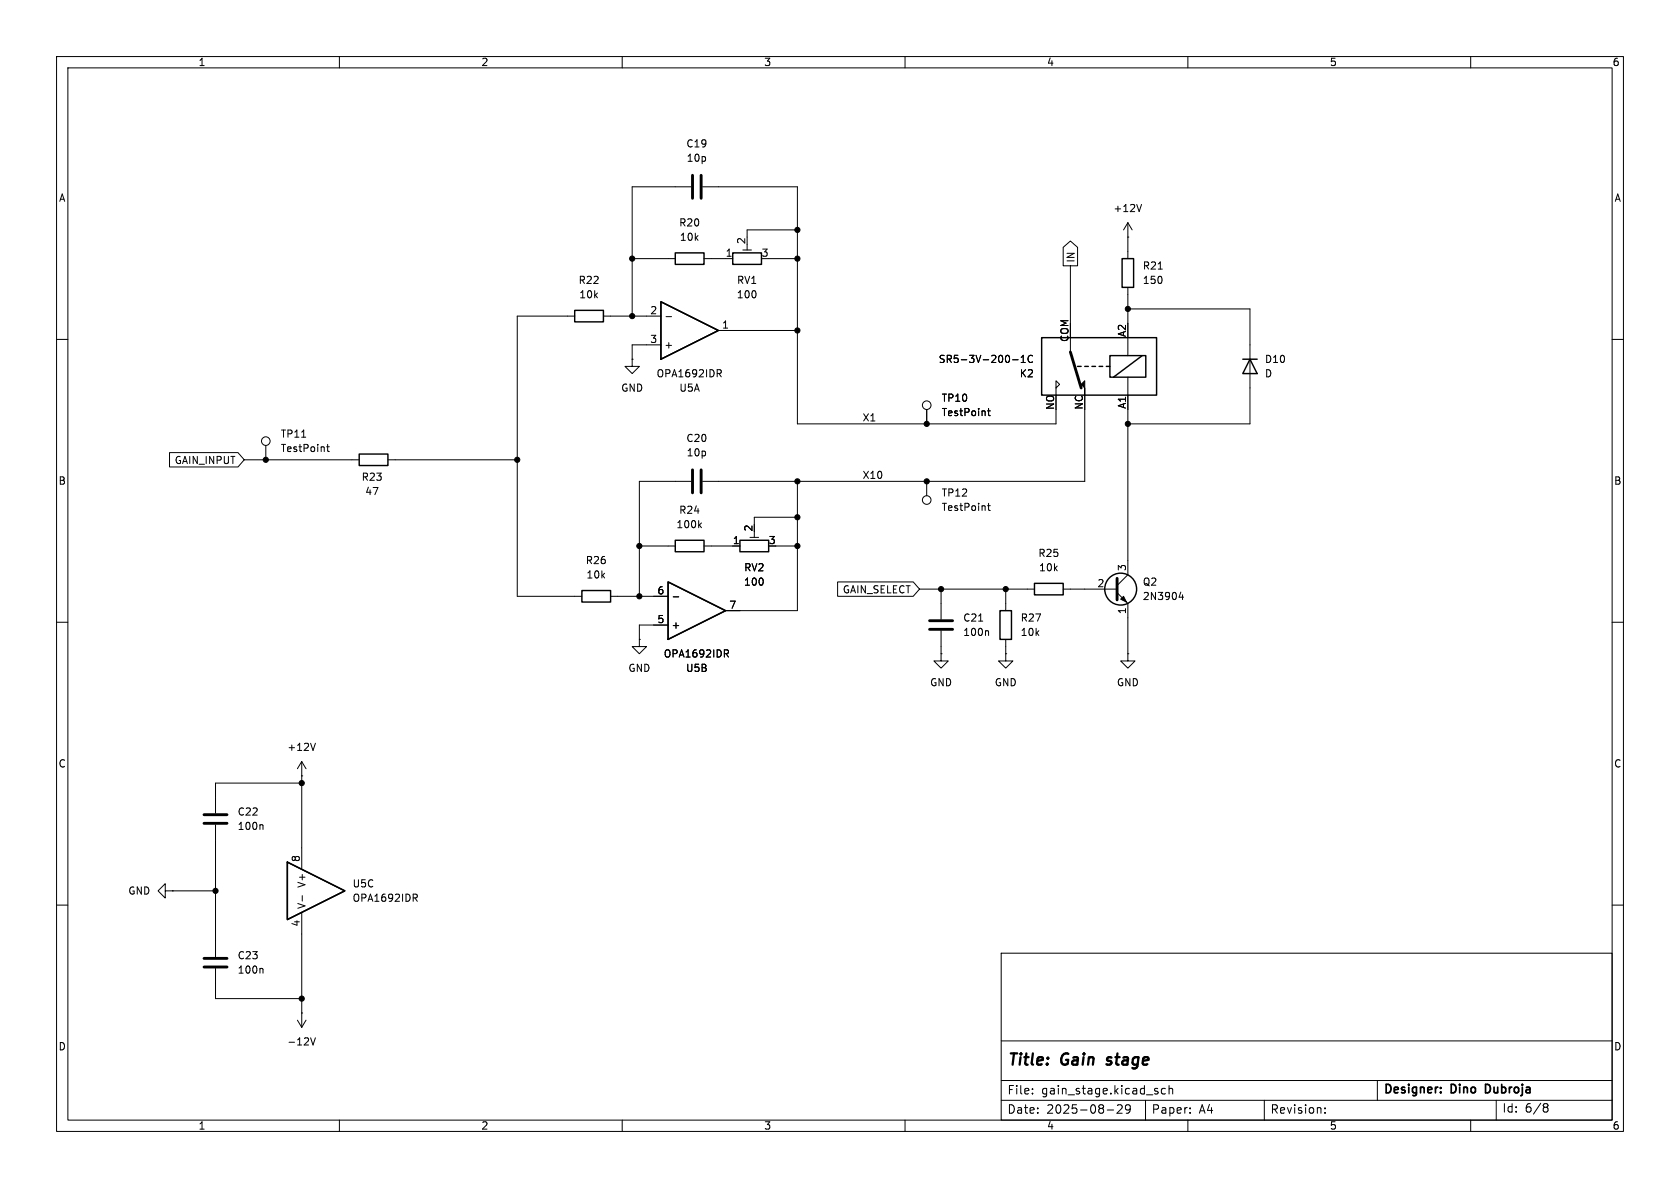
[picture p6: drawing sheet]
<svg xmlns="http://www.w3.org/2000/svg" width="297mm" height="210mm" viewBox="0 0 297 210" stroke-linecap="round" stroke-linejoin="round" font-family="sans-serif">
<g fill="none" stroke="#000" stroke-width=".18">
<path d="M10 10h277v190h-277zM12 12h273v186h-273zM60 10v2M110 10v2M160 10v2M210 10v2M260 10v2M122.2 33h-10.4v22.9M124.2 33h16.8v41.9h45.7v-2.5M199.4 39.4v6.3M199.4 39.4l-.8 1.2M199.4 39.4l.8 1.2"/>
<path d="M201.8 36.1l-.4 1.3M10 60h2M101.6 55.9h-10.2v49.5h11.5M106.7 55.9h10.1M111.8 45.7h7.6M117.8 56h.9M124.5 45.7h5M127 58.4h14M131.3 44.2h1.5M132.1 43.2v1M135.9 45.7h5.1M141 40.6h-8.9v1.3"/>
<path d="M188 43.7l1.2-1.1 1.3 1.1v3.3h-2.5zM189.2 47v10.2M189.2 59.7v2.5M199.4 41.9h.1M199.4 50.8v6.4M199.4 59.7v3.2M199.4 54.6h21.6v20.3h-21.6M204.8 47.6h.7M285 60h2M47 78.7v2.6M53.3 77.3h.8M57.7 79h.5"/>
<path d="M57.9 78.6v1l.3 .2M111.8 63.5v1.3h1.2l-1.2 1.2-1.3-1.2h1.3M111.8 63.5h.1M116.8 61h-5v2.5M126.8 65.3h.5l.2 .3-.1 .4h-.6M127.1 66l.4 .6M163.8 72.4v2.5M174.6 72.6h.5M174.8 72.2v1.1l.3 .2M179 63.6h1M180.5 64.1h.8M180.5 63.2l.4-.4v1.3"/>
<path d="M182.5 62.9a.6 .6 0 0 0-.8 .5 .6 .6 0 0 0 .6 .7l.2-.1M186.7 68.6l.6-.7-.6-.6v2.6M191.8 72.4v12.7h-67.6M199.4 66.7v34.9l-1.9 1.9M30 80h12.1l1.1 1.3-1.1 1.3h-12.1zM43.2 81.3h20.3M68.6 81.3h22.8M113 96.5h6.4M122.2 85.1h-9.2v20.3M123.6 92.8l.4 .5M124 92.4l-.5 .5M124.5 96.5h6.3"/>
<path d="M132.6 95h1.5M133.3 94v1M137.2 96.5h3.8M141 91.4h-7.7v1.3M141 85.1v22.9h-12.7M163.8 85.1v2.5M174.6 89.4h.5M174.8 89v1.1l.3 .1M10 110h2M107.9 105.4h10.2M113 113v1.3h1.3l-1.3 1.3-1.2-1.3h1.2M113 113h.1"/>
<path d="M118.1 110.5h-5.1v2.5M119 105.5h1M128.1 114.9h.4l.3 .2-.1 .4h-.6M128.4 115.5l.4 .6M148.1 102.9h13.3l1.2 1.2-1.2 1.3h-13.3zM162.6 104.1h20.3M166.4 115.6v1.2h1.2l-1.2 1.3-1.3-1.3h1.3M166.4 115.6h.1M166.4 104.1v5.4M166.4 111.5v4.1M173 109.8h.7M174.6 111.5l.2 .2v.6"/>
<path d="M177.8 115.6v1.2h1.3l-1.3 1.3-1.3-1.3h1.3M177.8 115.6h.1M177.8 104.1v3.9M177.8 113v2.6M188 104.1h9.5M197.5 104.8l1.9 1.9v8.9M199.4 115.6v1.2h1.3l-1.3 1.3-1.3-1.3h1.3M199.4 115.6h.1M208.8 104.7l-.3 .9h.7M209.1 105.1v.9M285 110h2M53.3 137.2h.1"/>
<path d="M53.3 134.6v19.1M53.3 134.6l-.7 1.3M53.3 134.6l.8 1.3M53.3 138.4h-15.2v5.4M55.8 131.4l-.5 1.3M10 160h2M29.2 157.5v-1.3l-1.3 1.3 1.3 1.3v-1.3h1.3M30.5 157.5h.1M30.5 157.5h7.6M38.1 145.8v23.4M46.3 145.8l.2 .2v.6M53.4 158.3v1"/>
<path d="M73 158.1h.5l.3 .2-.1 .4h-.7M73.3 158.7l.5 .6M285 160h2M38.1 171.2v5.3h15.2M46.3 171.2l.2 .2v.6M53.3 179.1h.1M53.3 161.3v20.3M177 168.5h108v29.5h-108zM52.6 180.3l.7 1.3M54.1 180.3l-.8 1.3M54.9 183.5l.4 1.2 .5-1.2M60 198v2"/>
<path d="M110 198v2M160 198v2M177 191h108M177 184h108M177 194.5h108M182.5 193.3v.1M182.5 192.5v.1M195.7 196.2h1.2M197.5 195.4l.6-.1 .2 .1 .1 .3-.9 1.1h.9M199.8 195.9l-.3 .3h-.3l-.2-.3 .1-.5 .4-.1 .2 .1a.99 .99 0 0 1-.3 1.4h-.3M202.5 194.5v3.5M206 192.5l-.4-.1-.3 .3v.4l.2 .2h.5"/>
<path d="M206.7 192.5l.2-.1 .3 .1 .1 .9M206.7 191.9v1.5M210 198v2M210.4 196.7v.1M210.4 195.9v.1M223.5 194.5v3.5M234.2 196.7v.1M234.2 195.9v.1M243.5 191v3.5M260 198v2M264.5 194.5v3.5M273.1 195.1h.3l.3 .3-.3 .3"/>
<path d="M273.1 195.7h.3M273.4 195.7l.3 .3v.3l-.3 .3h-.3"/>
<circle cx="47" cy="78" r=".76"/>
<circle cx="163.8" cy="71.6" r=".76"/>
<circle cx="163.8" cy="88.4" r=".76"/>
</g>
<path d="M195.6 188.1l.2 .1M195.8 187l-.1 .3 .1 .1" fill="none" stroke="#000" stroke-width=".4"/>
<path d="M254.7 193v.2M254.7 192.3v.1M263 191.7h-.4v1.5h.4" fill="none" stroke="#000" stroke-width=".3"/>
<g fill="none" stroke="#000" stroke-width=".25">
<path d="M101.6 54.9h5.1v2h-5.1zM116.8 53.3l10.2 5.1-10.2 5.1zM119.4 44.7h5.1v2h-5.1zM129.5 44.7h5.1v2h-5.1zM184.1 59.7h20.4v10.2h-20.4zM198.4 45.7h2v5.1h-2zM190.5 64.8h.6M191.8 64.8h.6M193 64.8h.7M194.3 64.8h.6M195.6 64.8h.6M196.2 62.9h6.4v3.8h-6.4z"/>
<path d="M201.9 62.9l-5.1 3.8M219.7 63.5h2.5M221 63.5l1.2 2.5h-2.5zM63.5 80.3h5.1v2h-5.1zM119.4 95.5h5.1v2h-5.1zM130.8 95.5h5.1v2h-5.1zM102.9 104.4h5v2h-5zM118.1 102.9l10.2 5.1-10.2 5zM176.8 108h2v5h-2zM182.9 103.1h5.1v2.1h-5.1zM50.8 152.4l10.2 5.1-10.2 5.1z"/>
<circle cx="198.1" cy="104.1" r="2.82"/>
</g>
<path d="M122.4 31v4.1M124 31v4.1M189.2 62.2l1.9 6.4M122.4 83.1v4M124 83.1v4M164.3 111.3h4.1M164.3 109.7h4.1M197.5 102.2v3.8M36.1 145.5h4M36.1 144h4M36.1 170.9h4M36.1 169.4h4" fill="none" stroke="#000" stroke-width=".51"/>
<g fill="#000" stroke="#000" stroke-width=".18">
<path d="M191.1 67.9l.7-.6v2.6v-1.3zM198.1 105.9l.5-.5 .5 1z"/>
<circle cx="111.8" cy="55.9" r=".46"/>
<circle cx="111.8" cy="45.7" r=".46"/>
<circle cx="141" cy="40.6" r=".46"/>
<circle cx="141" cy="45.7" r=".46"/>
<circle cx="141" cy="58.4" r=".46"/>
<circle cx="199.4" cy="54.6" r=".46"/>
<circle cx="163.8" cy="74.9" r=".46"/>
<circle cx="199.4" cy="74.9" r=".46"/>
<circle cx="47" cy="81.3" r=".46"/>
<circle cx="91.4" cy="81.3" r=".46"/>
<circle cx="113" cy="96.5" r=".46"/>
<circle cx="141" cy="85.1" r=".46"/>
<circle cx="141" cy="96.5" r=".46"/>
<circle cx="141" cy="91.4" r=".46"/>
<circle cx="163.8" cy="85.1" r=".46"/>
<circle cx="113" cy="105.4" r=".46"/>
<circle cx="166.4" cy="104.1" r=".46"/>
<circle cx="177.8" cy="104.1" r=".46"/>
<circle cx="53.3" cy="138.4" r=".46"/>
<circle cx="38.1" cy="157.5" r=".46"/>
<circle cx="53.3" cy="176.5" r=".46"/>
</g>
<g font-size="2.8">
<text x="178" y="188.9">Title:</text>
<text x="187.7" y="188.9">Gain</text>
<text x="196.6" y="188.9">stage</text>
</g>
<g font-size="2.1">
<text x="178" y="197.1">Date:</text>
<text x="178" y="193.7">File:</text>
<text x="184.1" y="193.7">gain_stage.kicad_sch</text>
<text x="185" y="197.1">2025-08-29</text>
<text x="203.5" y="197.1">Paper:</text>
<text x="211.9" y="197.1">A4</text>
<text x="224.5" y="197.1">Revision:</text>
<text x="244.5" y="193.7">Designer:</text>
<text x="256.6" y="193.7">Dino</text>
<text x="263.3" y="193.7">Dubroja</text>
<text x="265.5" y="196.9">Id:</text>
<text x="269.6" y="196.9">6/8</text>
</g>
<g font-size="1.8">
<text x="35" y="11.9">1</text>
<text x="85" y="11.9">2</text>
<text x="135" y="11.9">3</text>
<text x="185" y="11.9">4</text>
<text x="235" y="11.9">5</text>
<text x="285" y="11.9">6</text>
<text x="121.2" y="26.3">C19</text>
<text x="121.3" y="28.8">10p</text>
<text x="10.3" y="35.9">A</text>
<text x="285.3" y="35.9">A</text>
<text x="120" y="40.2">R20</text>
<text x="196.7" y="37.7">+12V</text>
<text x="120.1" y="42.8">10k</text>
<text x="128.2" y="45.5">1</text>
<text x="131.8" y="43.3" transform="rotate(-90 131.8 43.3)">2</text>
<text x="134.5" y="45.5">3</text>
<text x="190.2" y="46.5" transform="rotate(-90 190.2 46.5)">IN</text>
<text x="201.9" y="47.9">R21</text>
<text x="102.2" y="50.4">R22</text>
<text x="102.3" y="52.9">10k</text>
<text x="130.2" y="52.9">100</text>
<text x="130.2" y="50.4">RV1</text>
<text x="201.9" y="50.4">150</text>
<text x="114.9" y="55.6">2</text>
<text x="127.6" y="58.2">1</text>
<text x="199.1" y="59.7" transform="rotate(-90 199.1 59.7)">A2</text>
<text x="114.9" y="60.7">3</text>
<text x="117.3" y="61.8">+</text>
<text x="165.9" y="64.4">SR5-3V-200-1C</text>
<text x="189" y="60.5" transform="rotate(-90 189 60.5)">COM</text>
<text x="223.5" y="64.4">D10</text>
<text x="109.7" y="69.4">GND</text>
<text x="116" y="66.9">OPA1692IDR</text>
<text x="120" y="69.4">U5A</text>
<text x="166.4" y="71.2">TP10</text>
<text x="180.2" y="66.9">K2</text>
<text x="223.5" y="66.9">D</text>
<text x="49.5" y="77.6">TP11</text>
<text x="152.4" y="74.6">X1</text>
<text x="166.4" y="73.8">TestPoint</text>
<text x="186.4" y="72.6" transform="rotate(-90 186.4 72.6)">NO</text>
<text x="191.5" y="72.5" transform="rotate(-90 191.5 72.5)">NC</text>
<text x="199.1" y="72.4" transform="rotate(-90 199.1 72.4)">A1</text>
<text x="30.8" y="82.2">GAIN_INPUT</text>
<text x="49.5" y="80.1">TestPoint</text>
<text x="121.2" y="78.3">C20</text>
<text x="121.3" y="80.9">10p</text>
<text x="10.3" y="85.9">B</text>
<text x="63.8" y="85.2">R23</text>
<text x="64.5" y="87.7">47</text>
<text x="152.4" y="84.7">X10</text>
<text x="166.4" y="88">TP12</text>
<text x="285.3" y="85.9">B</text>
<text x="119.5" y="93.6">100k</text>
<text x="120" y="91">R24</text>
<text x="133.1" y="94.1" transform="rotate(-90 133.1 94.1)">2</text>
<text x="166.4" y="90.5">TestPoint</text>
<text x="103.5" y="99.9">R26</text>
<text x="129.5" y="96.3">1</text>
<text x="131.5" y="101.2">RV2</text>
<text x="135.8" y="96.3">3</text>
<text x="183.5" y="98.7">R25</text>
<text x="183.6" y="101.2">10k</text>
<text x="199.1" y="101" transform="rotate(-90 199.1 101)">3</text>
<text x="103.6" y="102.5">10k</text>
<text x="116.1" y="105.2">6</text>
<text x="128.8" y="107.7">7</text>
<text x="131.4" y="103.7">100</text>
<text x="148.9" y="105.1">GAIN_SELECT</text>
<text x="193.9" y="103.9">2</text>
<text x="201.9" y="103.7">Q2</text>
<text x="201.9" y="106.3">2N3904</text>
<text x="116.1" y="110.2">5</text>
<text x="118.6" y="111.4">+</text>
<text x="170.2" y="112.6">100n</text>
<text x="170.2" y="110.1">C21</text>
<text x="180.3" y="112.6">10k</text>
<text x="180.3" y="110.1">R27</text>
<text x="199.1" y="108.7" transform="rotate(-90 199.1 108.7)">1</text>
<text x="111" y="119">GND</text>
<text x="117.3" y="116.4">OPA1692IDR</text>
<text x="121.2" y="119">U5B</text>
<text x="164.3" y="121.5">GND</text>
<text x="175.8" y="121.5">GND</text>
<text x="197.4" y="121.5">GND</text>
<text x="10.3" y="135.9">C</text>
<text x="50.7" y="132.9">+12V</text>
<text x="285.3" y="135.9">C</text>
<text x="41.9" y="146.9">100n</text>
<text x="41.9" y="144.4">C22</text>
<text x="53.1" y="152.5" transform="rotate(-90 53.1 152.5)">8</text>
<text x="22.6" y="158.3">GND</text>
<text x="54.2" y="160.8" transform="rotate(-90 54.2 160.8)">V-</text>
<text x="54.2" y="157" transform="rotate(-90 54.2 157)">V+</text>
<text x="62.2" y="159.6">OPA1692IDR</text>
<text x="62.2" y="157.1">U5C</text>
<text x="53.1" y="163.9" transform="rotate(-90 53.1 163.9)">4</text>
<text x="41.9" y="172.3">100n</text>
<text x="41.9" y="169.8">C23</text>
<text x="10.3" y="185.9">D</text>
<text x="50.7" y="185">-12V</text>
<text x="285.3" y="185.9">D</text>
<text x="35" y="199.9">1</text>
<text x="85" y="199.9">2</text>
<text x="135" y="199.9">3</text>
<text x="185" y="199.9">4</text>
<text x="235" y="199.9">5</text>
<text x="285" y="199.9">6</text>
</g>
</svg>
